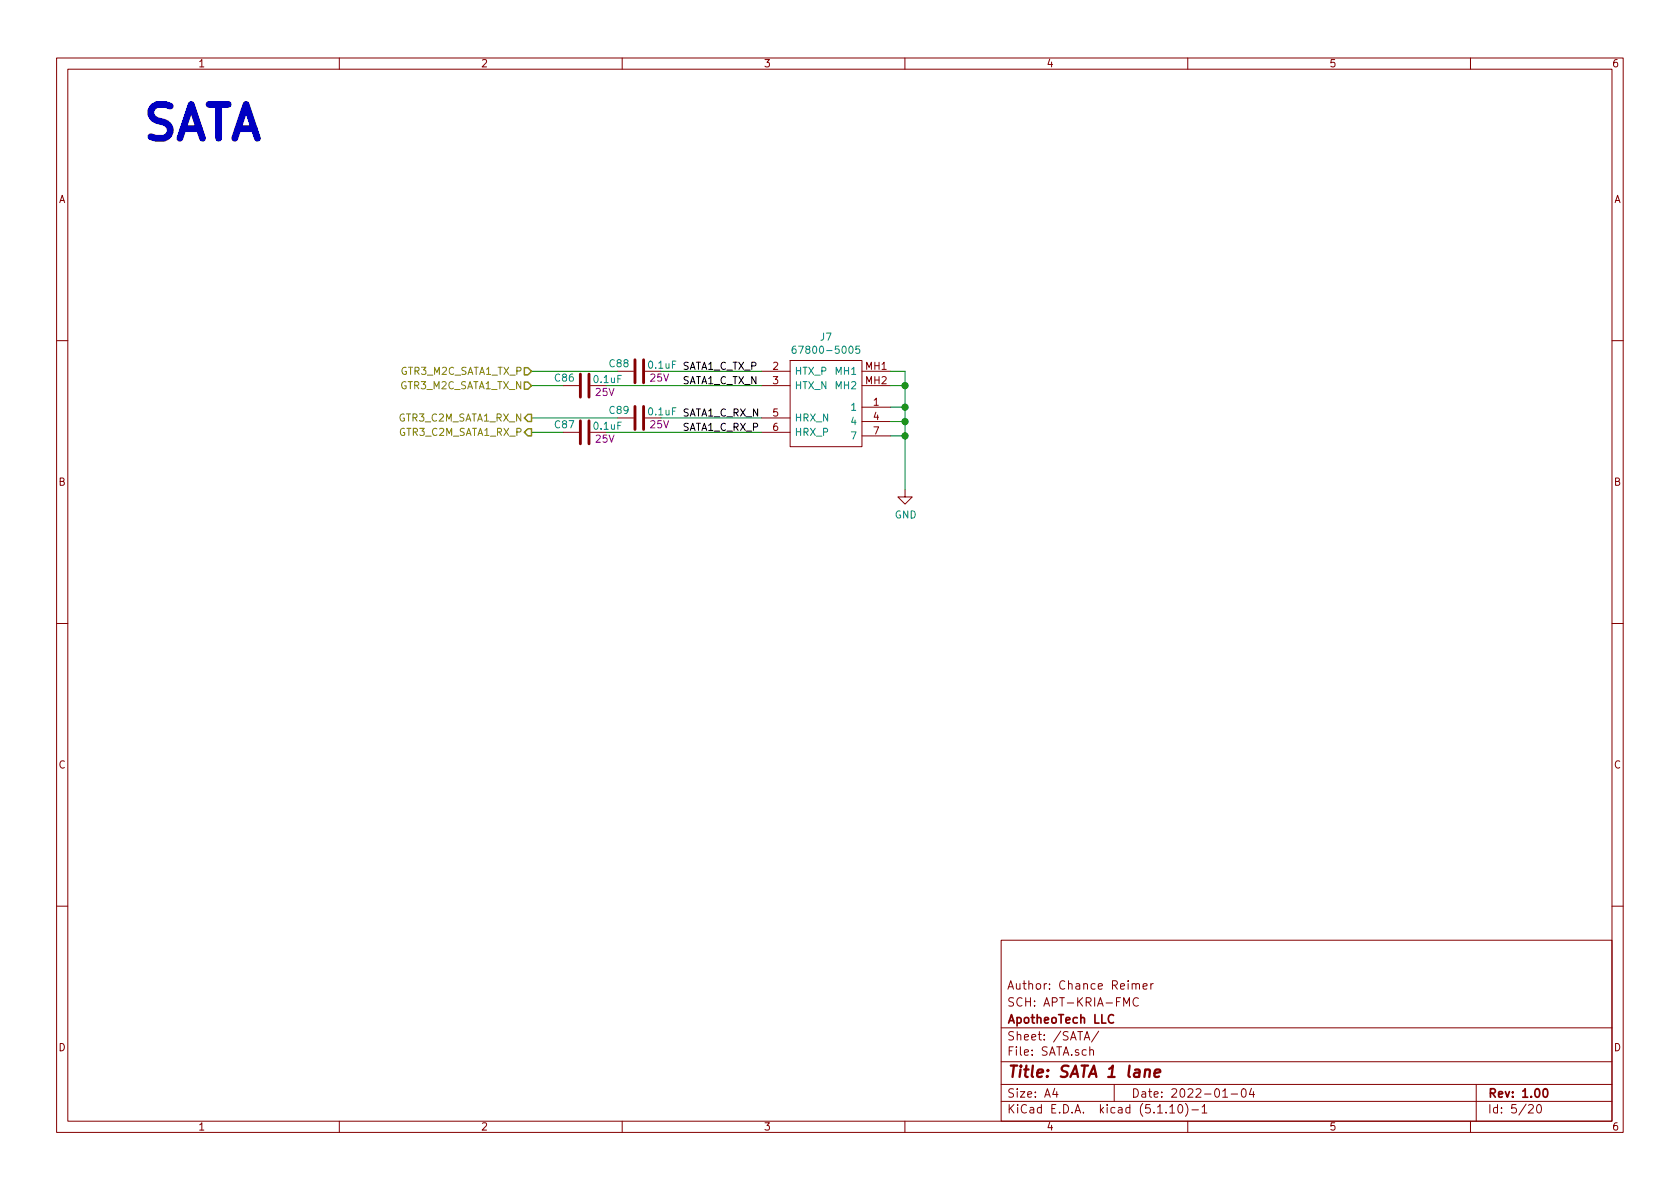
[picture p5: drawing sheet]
<svg xmlns="http://www.w3.org/2000/svg" width="297mm" height="210mm" viewBox="0 0 297 210" stroke-linecap="round" stroke-linejoin="round" font-family="sans-serif">
<g fill="none" stroke="#840000" stroke-width=".18">
<path d="M10 10.3h277v189.9h-277zM12 12.2h273v186.1h-273zM60 10.3v1.9M110 10.3v1.9M160 10.3v1.9M210 10.3v1.9M260 10.3v1.9M10 60.2h2M99.6 68.2h2.8M99.6 76.4h2.8M104.4 68.2h2.8M104.4 76.4h2.8"/>
<path d="M109.2 65.7h2.8M109.2 73.9h2.8M114 65.7h2.8M114 73.9h2.8M134.6 65.7h5.1M134.6 68.2h5.1M134.6 73.9h5.1M134.6 76.4h5.1M139.7 63.7h12.7v15.3h-12.7zM152.4 65.7h5.1M152.4 68.2h5.1M152.4 72h5.1"/>
<path d="M152.4 74.5h5.1M152.4 77.1h5.1M285 60.2h2M160 86.6v1.3h1.3l-1.3 1.2-1.3-1.2h1.3M10 110.3h2M285 110.3h2M10 160.2h2M177 166.3h108v32h-108zM198.7 177.9v-1.5l.5 1.1 .5-1.1v1.5M200.2 174.1l.1-.1a.37 .37 0 0 1 .5 .1v.8M200.8 174.1l.2-.2 .4 .1 .1 .9M201.3 176.6a.7 .7 0 0 0-.9 .2 .7 .7 0 0 0 .1 .9 .55 .55 0 0 0 .8 .1"/>
<path d="M202.1 174.4l.7-.1v-.3l-.5-.1-.2 .2 .1 .7h.6M203.5 173.9v1M203.9 173.9l-.3 .1-.1 .2M285 160.2h2M60 198.3v1.9M110 198.3v1.9M160 198.3v1.9M177 194.8h108M177 191.8h108M177 187.8h108M177 181.8h108M186.5 192.5l-.4 1h1"/>
<path d="M186.8 193v1M191.7 183.9l.5-1.5 .5 1.5M191.8 183.5h.8M192.7 185.7h.1a.37 .37 0 0 1 .5 .1v.8M192.7 185.1v1.5M194.3 182.3l-1.3 2M197 191.8v3M206.8 195.8l.5-.5v1.5M206.8 196.8h.9M208.5 195.4l.1-.1a.8 .8 0 0 1 .5 .8 .8 .8 0 0 1-.5 .7 1 1 0 0 1-.1-1.4zM209.6 195.1a1.71 1.71 0 0 1 0 2.3M210 198.3v1.9"/>
<path d="M210.7 196.3h1.2M212.5 195.8l.5-.5v1.5M212.5 196.8h.9M216.2 194h.8M217.7 193.5h1.1M219.6 192.7l.4-.2a.94 .94 0 0 1 0 1.5 .82 .82 0 0 1-.4-1.3zM221.3 192.5l-.4 1h.9M221.6 193v1M260 198.3v1.9M261 191.8v6.5M270.3 195.5l.2-.2h.3l.3 .5-.9 1h.9M271.8 195.5l.4-.2a.94 .94 0 0 1 0 1.5 .79 .79 0 0 1-.4-1.3z"/>
</g>
<path d="M196.9 179.6a.59 .59 0 0 0-.8 0 .59 .59 0 0 0-.1 .7 .56 .56 0 0 0 .2 .5 .56 .56 0 0 0 .7 0M272.9 192.7l.4-.2a.94 .94 0 0 1 0 1.5l-.4-.3-.1-.6z" fill="none" stroke="#840000" stroke-width=".3"/>
<path d="M202.5 189.3a.5 .5 0 0 1 .8 .1l-.1 1M204.1 189.8l1-.2v-.4h-.8l-.2 1 .2 .2 .6-.1" fill="none" stroke="#840000" stroke-width=".41"/>
<path d="M102.6 66.2v4M102.6 74.4v4.1M104.1 66.2v4M104.1 74.4v4.1M112.3 63.6v4.1M112.3 71.9v4M113.8 63.6v4.1M113.8 71.9v4" fill="none" stroke="#840000" stroke-width=".51"/>
<path d="M140.7 61.2l-.4 .1a.87 .87 0 0 0 0 1.2l.4-.1v-.6l-.4-.1-.2 .2M152 61.2h-.6l-.1 .6 .2-.1 .5 .1v.6l-.2 .1-.5-.1" fill="none" stroke="#008484" stroke-width=".18"/>
<g fill="none" stroke="#008400" stroke-width=".18">
<path d="M94 65.7h15.2M94 76.4h5.6M94 73.9h15.2M94 68.2h5.6M107.2 76.4h27.4M107.2 68.2h27.4M116.8 65.7h17.8M116.8 73.9h17.8M157.5 65.7h2.5v20.9M157.5 68.2h2.5M157.5 74.5h2.5M157.5 72h2.5"/>
<path d="M157.5 77.1h2.5"/>
</g>
<path d="M92.7 65h.6l.7 .7-.7 .6h-.6zM92.7 67.6h.6l.7 .6-.7 .6h-.6zM93.3 73.3h.7v1.2h-.7l-.6-.6zM93.3 75.8h.7v1.3h-.7l-.6-.7z" fill="none" stroke="#848400" stroke-width=".25"/>
<g fill="#008400" stroke="#008400" stroke-width=".25">
<circle cx="160" cy="77.1" r=".51"/>
<circle cx="160" cy="72" r=".51"/>
<circle cx="160" cy="68.2" r=".51"/>
<circle cx="160" cy="74.5" r=".51"/>
</g>
<text font-size="8.3" fill="#0000c2" x="24.8" y="24.8">SATA</text>
<text font-size="2.8" fill="#840000" x="178" y="190.5">Title: SATA 1 lane</text>
<g font-size="2.1" fill="#840000">
<text x="178" y="178">SCH: APT-KRIA-FMC</text>
<text x="178" y="175">Author: Chance Reimer</text>
<text x="178" y="184">Sheet: /SATA/</text>
<text x="178" y="181">ApotheoTech LLC</text>
<text x="178" y="186.7">File: SATA.sch</text>
<text x="178" y="196.9">KiCad E.D.A. kicad (5.1.10)-1</text>
<text x="178" y="194.1">Size: A4</text>
<text x="200" y="194.1">Date: 2022-01-04</text>
<text x="263" y="194.1">Rev: 1.00</text>
<text x="263" y="196.9">Id: 5/20</text>
</g>
<g font-size="1.8" fill="#840000">
<text x="35" y="11.9">1</text>
<text x="85" y="11.9">2</text>
<text x="135" y="11.9">3</text>
<text x="185" y="11.9">4</text>
<text x="235" y="11.9">5</text>
<text x="285" y="11.9">6</text>
<text x="10.4" y="35.9">A</text>
<text x="285.4" y="35.9">A</text>
<text x="136.7" y="65.4">2</text>
<text x="153.1" y="65.4">MH1</text>
<text x="136.7" y="67.9">3</text>
<text x="153.1" y="67.9">MH2</text>
<text x="154.5" y="71.7">1</text>
<text x="136.7" y="73.7">5</text>
<text x="136.7" y="76.2">6</text>
<text x="154.5" y="74.3">4</text>
<text x="154.5" y="76.8">7</text>
<text x="10.4" y="85.9">B</text>
<text x="285.4" y="85.9">B</text>
<text x="10.4" y="135.9">C</text>
<text x="285.4" y="135.9">C</text>
<text x="10.4" y="185.9">D</text>
<text x="285.4" y="185.9">D</text>
<text x="35" y="199.9">1</text>
<text x="85" y="199.9">2</text>
<text x="135" y="199.9">3</text>
<text x="185" y="199.9">4</text>
<text x="235" y="199.9">5</text>
<text x="285" y="199.9">6</text>
</g>
<g font-size="1.8" fill="#008484">
<text x="107.8" y="64.9">C88</text>
<text x="114.8" y="65.2">0.1uF</text>
<text x="141.3" y="62.6">67800-5005</text>
<text x="145.1" y="60.2">J7</text>
<text x="98.2" y="67.5">C86</text>
<text x="105.1" y="67.7">0.1uF</text>
<text x="140.5" y="66.3">HTX_P</text>
<text x="140.5" y="68.8">HTX_N</text>
<text x="147.9" y="66.3">MH1</text>
<text x="147.9" y="68.8">MH2</text>
<text x="98.2" y="75.7">C87</text>
<text x="105.1" y="76">0.1uF</text>
<text x="107.8" y="73.2">C89</text>
<text x="114.8" y="73.5">0.1uF</text>
<text x="140.5" y="74.5">HRX_N</text>
<text x="140.5" y="77.1">HRX_P</text>
<text x="150.6" y="72.6">1</text>
<text x="150.6" y="75.2">4</text>
<text x="150.6" y="77.7">7</text>
<text x="158.2" y="91.7">GND</text>
</g>
<g font-size="1.8">
<text x="120.6" y="65.4">SATA1_C_TX_P</text>
<text x="120.6" y="67.9">SATA1_C_TX_N</text>
<text x="120.6" y="73.7">SATA1_C_RX_N</text>
<text x="120.6" y="76.2">SATA1_C_RX_P</text>
</g>
<g font-size="1.8" fill="#848400">
<text x="70.7" y="68.8">GTR3_M2C_SATA1_TX_N</text>
<text x="70.8" y="66.3">GTR3_M2C_SATA1_TX_P</text>
<text x="70.5" y="74.5">GTR3_C2M_SATA1_RX_N</text>
<text x="70.6" y="77.1">GTR3_C2M_SATA1_RX_P</text>
</g>
<g font-size="1.8" fill="#840084">
<text x="105.4" y="70">25V</text>
<text x="115" y="67.5">25V</text>
<text x="115" y="75.7">25V</text>
<text x="105.4" y="78.3">25V</text>
</g>
</svg>
